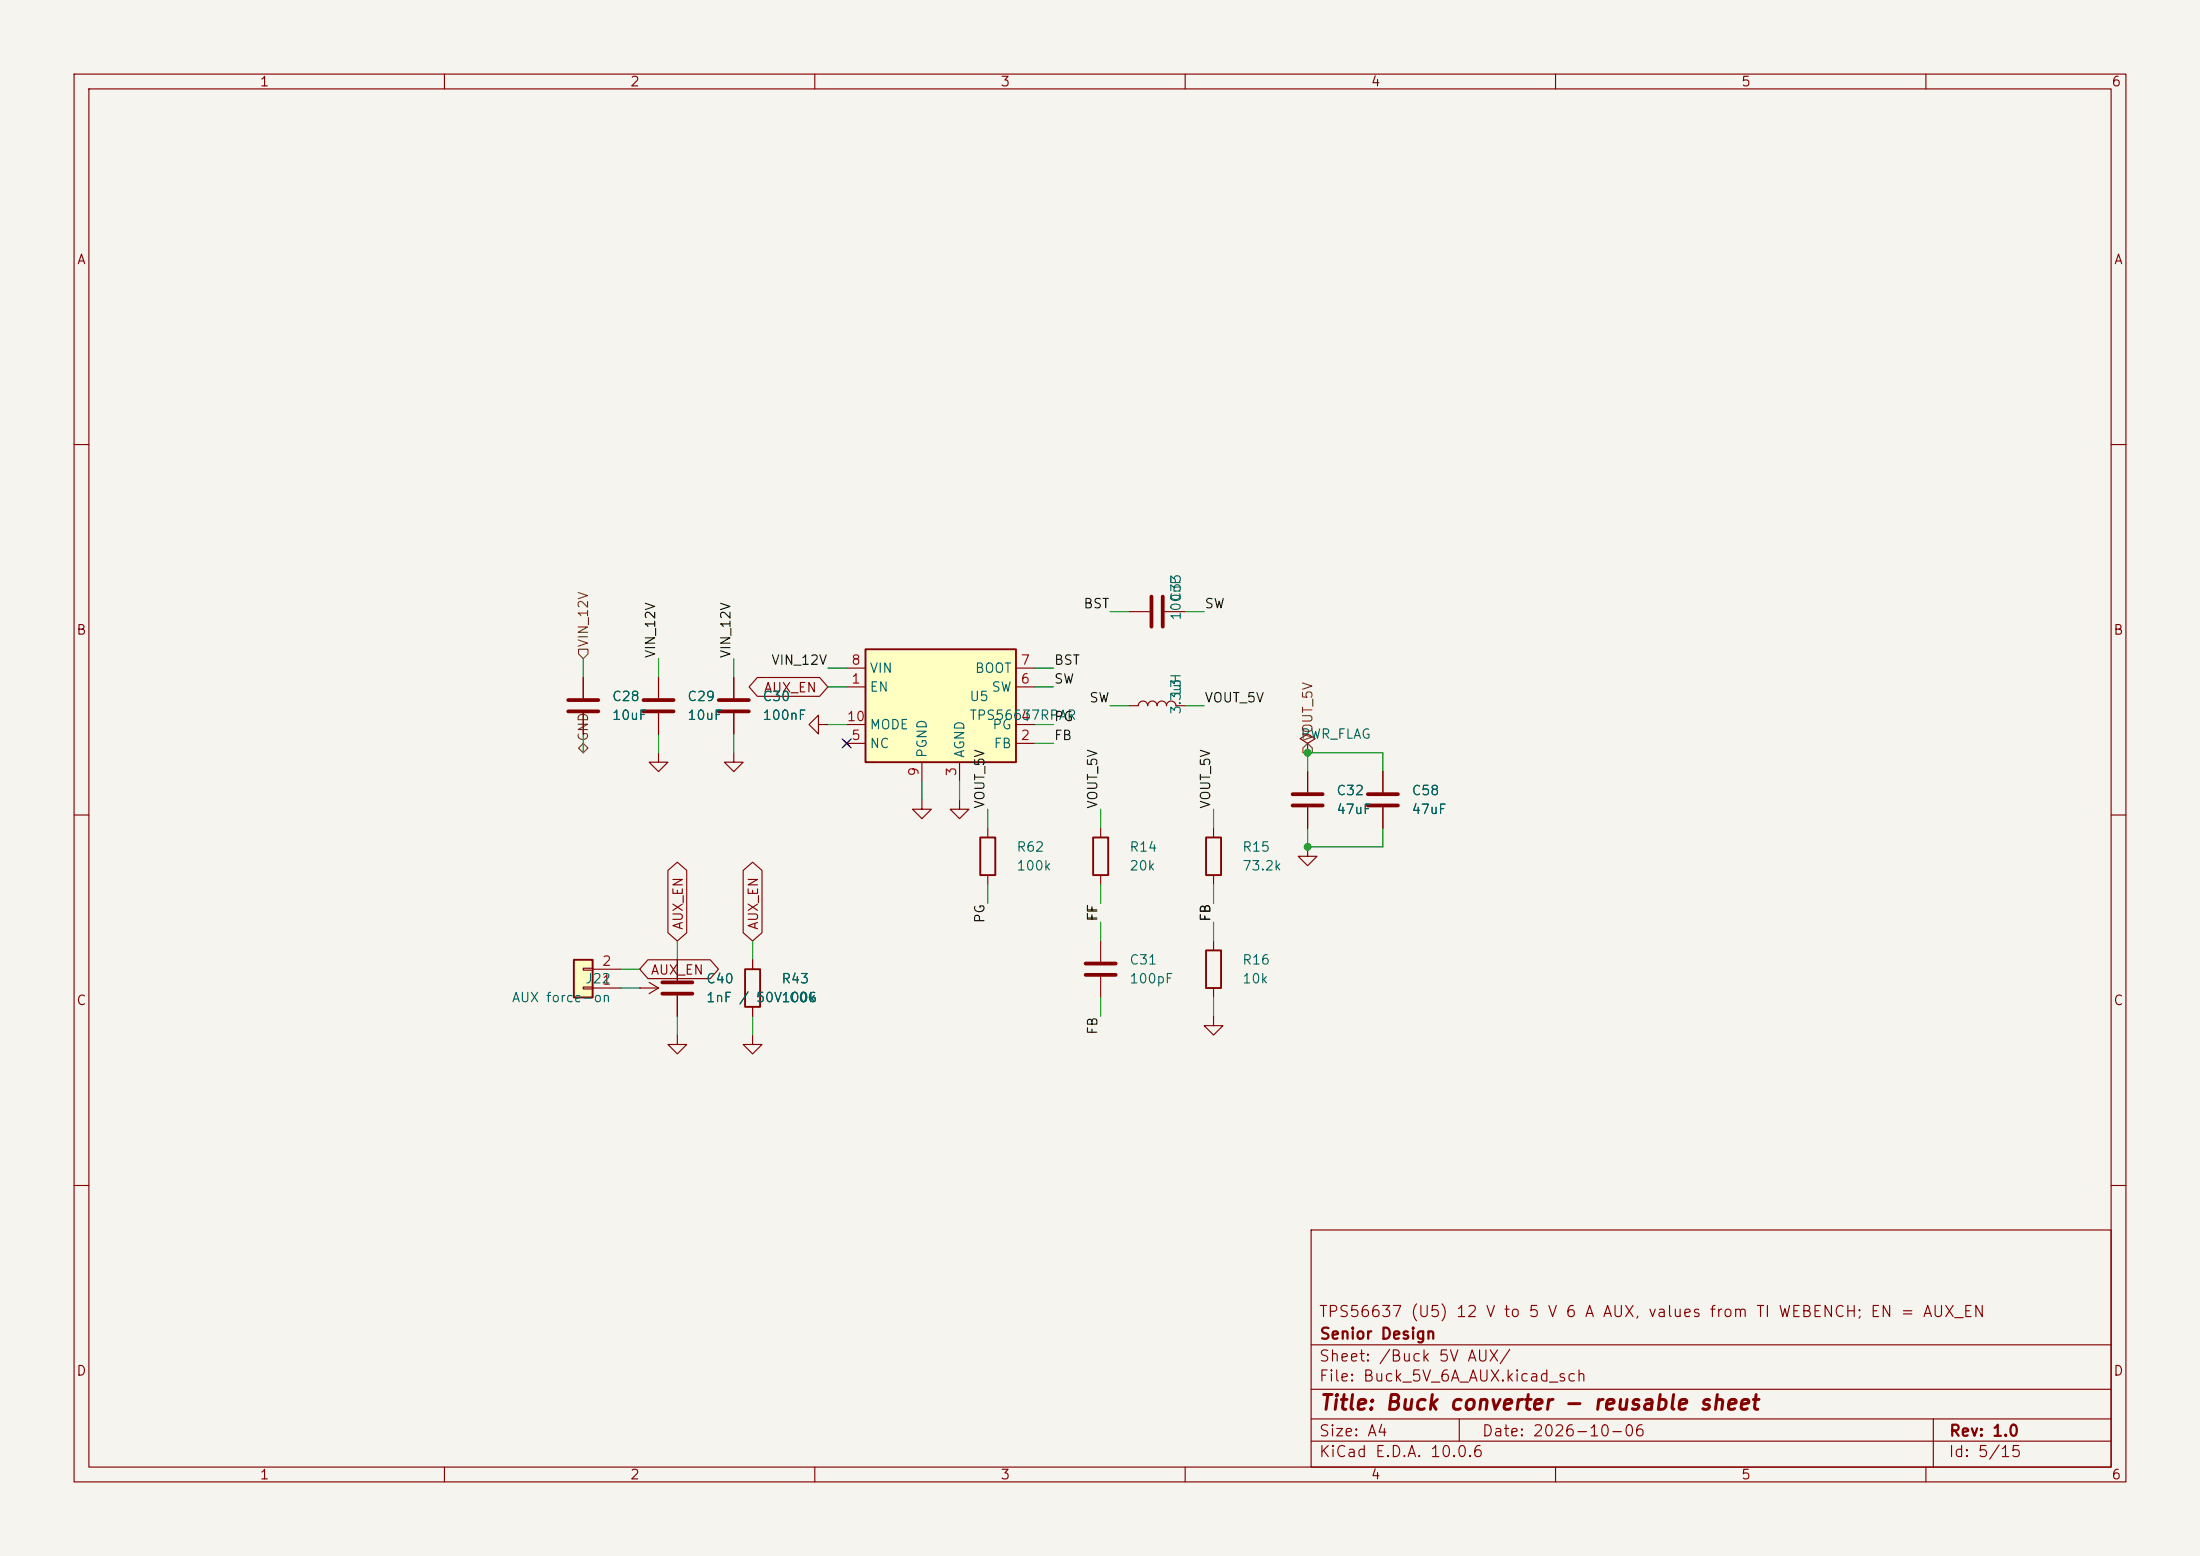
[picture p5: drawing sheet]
<svg xmlns="http://www.w3.org/2000/svg" width="297mm" height="210mm" viewBox="0 0 297 210" stroke-linecap="round" stroke-linejoin="round" font-family="sans-serif">
<path d="M0 0h297v210h-297z" fill="#f5f4ef" stroke="#f5f4ef" stroke-width=".14"/>
<g fill="none" stroke="#840000" stroke-width=".15">
<path d="M10 10h277v190h-277zM12 12h273v186h-273zM60 10v2M110 10v2M160 10v2M210 10v2M260 10v2M10 60h2M285 60h2M78.7 91.4v2.8M78.7 96.3v2.8M88.9 91.4v2.8"/>
<path d="M88.9 96.3v2.8M99.1 91.4v2.8M99.1 96.3v2.8M152.4 95.3h1.3a.64 .64 0 0 1 .6-.7 .64 .64 0 0 1 .6 .7 .64 .64 0 0 1 .7-.7 .64 .64 0 0 1 .6 .7 .64 .64 0 0 1 .6-.7 .64 .64 0 0 1 .7 .7 .64 .64 0 0 1 .6-.7 .64 .64 0 0 1 .6 .7h1.3M10 110h2M88.9 101.6v1.3h1.3l-1.3 1.2-1.3-1.2h1.3M99.1 101.6v1.3h1.2l-1.2 1.2-1.3-1.2h1.3M163.8 111.8v1.2M163.8 118.1v1.3M176.5 114.3v1.3h1.3l-1.3 1.2-1.2-1.2h1.2M176.5 104.1v2.8M176.5 109v2.8"/>
<path d="M186.7 104.1v2.8M186.7 109v2.8M285 110h2M86.4 133.4h.1M86.4 133.4h2.5M87.6 132.6l1.3 .8M88.9 133.4l-1.3 .7M148.6 127v2.8M148.6 131.8v2.8M163.8 137.2v1.2h1.3l-1.3 1.3-1.2-1.3h1.2M163.8 127v1.3M163.8 133.4v1.2"/>
<path d="M10 160h2M177 166h108v32h-108zM285 160h2M60 198v2M110 198v2M160 198v2M177 194.5h108M177 191.5h108M177 187.5h108M177 181.5h108M197 191.5v3M210 198v2"/>
<path d="M260 198v2M261 191.5v6.5"/>
</g>
<path d="M162.8 113h2v5.1h-2zM162.8 128.3h2v5.1h-2z" fill="none" stroke="#840000" stroke-width=".25"/>
<path d="M76.7 94.5h4.1M76.7 96h4.1M86.9 94.5h4M86.9 96h4M97 94.5h4.1M97 96h4.1M174.5 107.2h4.1M174.5 108.7h4.1M184.7 107.2h4M184.7 108.7h4M146.6 130h4M146.6 131.6h4" fill="none" stroke="#840000" stroke-width=".51"/>
<path d="M77.5 129.5h2.5v5.1h-2.5z" fill="#ffffc2"/>
<path d="M77.5 129.5h2.5v5.1h-2.5z" fill="none" stroke="#840000" stroke-width=".25"/>
<path d="M176.5 100.3l1-.6-1-.6-1 .6 1 .6v1.3M176.5 101.6h.1M78.7 133.2h1.3v.3h-1.3zM78.7 130.7h1.3v.2h-1.3zM80 133.4h3.8M80 130.8h3.8" fill="none" stroke="#840000" stroke-width=".15"/>
<path d="M116.8 87.6h20.4v15.3h-20.4z" fill="#ffffc2"/>
<path d="M116.8 87.6h20.4v15.3h-20.4zM132.3 113h2.1v5.1h-2.1zM147.6 113h2v5.1h-2zM100.6 130.8h2v5.1h-2z" fill="none" stroke="#840000" stroke-width=".25"/>
<g fill="none" stroke="#840000" stroke-width=".15">
<path d="M78.7 91.4v2.8M78.7 96.3v2.8M88.9 91.4v2.8M88.9 96.3v2.8M99.1 91.4v2.8M99.1 96.3v2.8M102.2 91.4h8.4l1.2 1.3-1.2 1.3h-8.4l-1.1-1.3zM110.5 97.8v-1.3l-1.3 1.3 1.3 1.3v-1.3h1.3M113.9 99.9l.8 .8M114.3 92.7h2.5M114.3 97.8h2.5M114.3 90.2h2.5"/>
<path d="M114.7 99.9l-.8 .8M137.2 92.7h2.5M137.2 97.8h2.5M137.2 90.2h2.5M152.4 82.6h2.8M157.2 82.6h2.8M90.2 117.5l1.2-1.1 1.3 1.1v8.4l-1.3 1.1-1.2-1.1zM100.3 117.5l1.3-1.1 1.3 1.1v8.4l-1.3 1.1-1.3-1.1zM114.3 100.3h2.5M124.5 108v1.2h1.2l-1.2 1.3-1.3-1.3h1.3M124.5 102.9v2.5M129.5 108v1.2h1.3l-1.3 1.3-1.2-1.3h1.2"/>
<path d="M129.5 102.9v2.5M133.3 111.8v1.2M133.3 118.1v1.3M137.2 100.3h2.5M148.6 111.8v1.2M148.6 118.1v1.3M176.5 104.1v2.8M176.5 109v2.8M186.7 104.1v2.8M186.7 109v2.8M87.5 129.5h8.4l1.1 1.3-1.1 1.3h-8.4l-1.1-1.3zM91.4 139.7v1.3h1.3l-1.3 1.2-1.2-1.2h1.2"/>
<path d="M91.4 129.5v2.8M91.4 134.4v2.8M101.6 139.7v1.3h1.3l-1.3 1.2-1.3-1.2h1.3M101.6 129.5v1.3M101.6 135.9v1.3"/>
</g>
<path d="M155.4 80.5v4.1M157 80.5v4.1M89.4 132.6h4.1M89.4 134.1h4.1" fill="none" stroke="#840000" stroke-width=".51"/>
<path d="M78.1 87.6h1.3v.7l-.7 .6-.6-.6zM78.1 101l.6-.7 .7 .7-.7 .6zM176.5 100.3l.7 .7v.6h-1.3v-.6z" fill="none" stroke="#725600" stroke-width=".15"/>
<g fill="none" stroke="#009600" stroke-width=".15">
<path d="M78.7 88.9v2.5M78.7 99.1v2.5M88.9 88.9v2.5M88.9 99.1v2.5M99.1 88.9v2.5M99.1 99.1v2.5M111.8 97.8h2.5M111.8 92.7h2.5M111.8 90.2h2.5M139.7 97.8h2.5M139.7 92.7h2.5M139.7 90.2h2.5"/>
<path d="M149.9 82.6h2.5M149.9 95.3h2.5M160 82.6h2.6M160 95.3h2.6M124.5 105.4v2.6M129.5 105.4v2.6M133.3 109.2v2.6M133.3 119.4v2.5M139.7 100.3h2.5M148.6 109.2v2.6M148.6 119.4v2.5M163.8 109.2v2.6"/>
<path d="M163.8 119.4v2.5M176.5 104.1v-2.5h10.2v2.5M176.5 111.8v2.5h10.2v-2.5M83.8 133.4h2.6M83.8 130.8h2.6M91.4 127v2.5M91.4 137.2v2.5M101.6 127v2.5M101.6 137.2v2.5M148.6 124.5v2.5M148.6 134.6v2.6M163.8 124.5v2.5"/>
<path d="M163.8 134.6v2.6"/>
</g>
<path d="M113.7 99.7l1.2 1.2M114.9 99.7l-1.2 1.2" fill="none" stroke="#000084" stroke-width=".15"/>
<g fill="#009600" stroke="#009600" stroke-width=".14">
<circle cx="176.5" cy="114.3" r=".46"/>
<circle cx="176.5" cy="101.6" r=".46"/>
</g>
<text font-size="2" fill="#840000" x="178" y="190.8">Title: Buck converter - reusable sheet</text>
<g font-size="1.5" fill="#840000">
<text x="178" y="178.1">TPS56637 (U5) 12 V to 5 V 6 A AUX, values from TI WEBENCH; EN = AUX_EN</text>
<text x="178" y="184.1">Sheet: /Buck 5V AUX/</text>
<text x="178" y="181.1">Senior Design</text>
<text x="178" y="186.8">File: Buck_5V_6A_AUX.kicad_sch</text>
<text x="178" y="197">KiCad E.D.A. 10.0.6</text>
<text x="178" y="194.2">Size: A4</text>
<text x="200" y="194.2">Date: 2026-10-06</text>
<text x="263" y="197">Id: 5/15</text>
<text x="263" y="194.2">Rev: 1.0</text>
</g>
<g font-size="1.3" fill="#840000">
<text x="35" y="12">1</text>
<text x="85" y="12">2</text>
<text x="135" y="12">3</text>
<text x="185" y="12">4</text>
<text x="235" y="12">5</text>
<text x="285" y="12">6</text>
<text x="10.3" y="36">A</text>
<text x="285.3" y="36">A</text>
<text x="10.2" y="86">B</text>
<text x="285.2" y="86">B</text>
<text x="103" y="93.8">AUX_EN</text>
<text x="92.5" y="125.6" transform="rotate(-90 92.5 125.6)">AUX_EN</text>
<text x="102.7" y="125.6" transform="rotate(-90 102.7 125.6)">AUX_EN</text>
<text x="87.8" y="131.9">AUX_EN</text>
<text x="10.2" y="136">C</text>
<text x="285.2" y="136">C</text>
<text x="10.2" y="186">D</text>
<text x="285.2" y="186">D</text>
<text x="35" y="200">1</text>
<text x="85" y="200">2</text>
<text x="135" y="200">3</text>
<text x="185" y="200">4</text>
<text x="235" y="200">5</text>
<text x="285" y="200">6</text>
</g>
<g font-size="1.3" fill="#0f0f0f">
<text x="146.2" y="82.4">BST</text>
<text x="162.5" y="82.4">SW</text>
<text x="88.8" y="88.9" transform="rotate(-90 88.8 88.9)">VIN_12V</text>
<text x="98.9" y="88.9" transform="rotate(-90 98.9 88.9)">VIN_12V</text>
<text x="104" y="90">VIN_12V</text>
<text x="142.2" y="90">BST</text>
<text x="142.2" y="92.6">SW</text>
<text x="147" y="95.1">SW</text>
<text x="162.5" y="95.1">VOUT_5V</text>
<text x="142.2" y="97.7">PG</text>
<text x="142.2" y="100.2">FB</text>
<text x="133.2" y="109.2" transform="rotate(-90 133.2 109.2)">VOUT_5V</text>
<text x="148.5" y="109.2" transform="rotate(-90 148.5 109.2)">VOUT_5V</text>
<text x="163.7" y="109.2" transform="rotate(-90 163.7 109.2)">VOUT_5V</text>
<text x="133.2" y="124.7" transform="rotate(-90 133.2 124.7)">PG</text>
<text x="148.5" y="124.5" transform="rotate(-90 148.5 124.5)">FF</text>
<text x="163.7" y="124.5" transform="rotate(-90 163.7 124.5)">FB</text>
<text x="148.5" y="139.7" transform="rotate(-90 148.5 139.7)">FB</text>
</g>
<g font-size="1.3" fill="#006464">
<text x="159.7" y="83.8" transform="rotate(-90 159.7 83.8)">100nF</text>
<text x="159.7" y="81.3" transform="rotate(-90 159.7 81.3)">C33</text>
<text x="82.5" y="94.9">C28</text>
<text x="92.7" y="94.9">C29</text>
<text x="102.9" y="94.9">C30</text>
<text x="117.3" y="93.7">EN</text>
<text x="117.3" y="91.1">VIN</text>
<text x="130.8" y="94.9">U5</text>
<text x="131.5" y="91.1">BOOT</text>
<text x="133.8" y="93.7">SW</text>
<text x="159.7" y="94" transform="rotate(-90 159.7 94)">L3</text>
<text x="82.5" y="97.5">10uF</text>
<text x="92.7" y="97.5">10uF</text>
<text x="102.9" y="97.5">100nF</text>
<text x="117.3" y="101.3">NC</text>
<text x="117.3" y="98.8">MODE</text>
<text x="130.8" y="97.5">TPS56637RPAR</text>
<text x="133.9" y="98.8">PG</text>
<text x="134.1" y="101.3">FB</text>
<text x="159.7" y="96.5" transform="rotate(-90 159.7 96.5)">3.3uH</text>
<text x="175.5" y="100">PWR_FLAG</text>
<text x="125.4" y="102.4" transform="rotate(-90 125.4 102.4)">PGND</text>
<text x="130.5" y="102.4" transform="rotate(-90 130.5 102.4)">AGND</text>
<text x="180.3" y="107.6">C32</text>
<text x="190.5" y="107.6">C58</text>
<text x="180.3" y="110.2">47uF</text>
<text x="190.5" y="110.2">47uF</text>
<text x="137.1" y="115.3">R62</text>
<text x="137.1" y="117.8">100k</text>
<text x="152.4" y="115.3">R14</text>
<text x="152.4" y="117.8">20k</text>
<text x="167.6" y="115.3">R15</text>
<text x="167.6" y="117.8">73.2k</text>
<text x="152.4" y="130.5">C31</text>
<text x="167.6" y="130.5">R16</text>
<text x="69" y="135.6">AUX force-on</text>
<text x="78.9" y="133">J22</text>
<text x="95.2" y="133">C40</text>
<text x="95.2" y="135.6">1nF / 50V100k</text>
<text x="105.4" y="133">R43</text>
<text x="106.4" y="135.6">C0G</text>
<text x="152.4" y="133">100pF</text>
<text x="167.6" y="133">10k</text>
</g>
<g font-size="1.3" fill="#725600">
<text x="79.7" y="87.5" transform="rotate(-90 79.7 87.5)">VIN_12V</text>
<text x="79.7" y="100.2" transform="rotate(-90 79.7 100.2)">GND</text>
<text x="177.5" y="100.2" transform="rotate(-90 177.5 100.2)">VOUT_5V</text>
</g>
<g font-size="1.3" fill="#a90000">
<text x="114.8" y="92.6">1</text>
<text x="114.8" y="90">8</text>
<text x="137.7" y="92.6">6</text>
<text x="137.7" y="90">7</text>
<text x="114.2" y="97.7">10</text>
<text x="114.8" y="100.2">5</text>
<text x="137.7" y="100.2">2</text>
<text x="137.7" y="97.7">4</text>
<text x="124.3" y="104.9" transform="rotate(-90 124.3 104.9)">9</text>
<text x="129.4" y="104.9" transform="rotate(-90 129.4 104.9)">3</text>
<text x="81.2" y="130.7">2</text>
<text x="81.2" y="133.2">1</text>
</g>
</svg>
